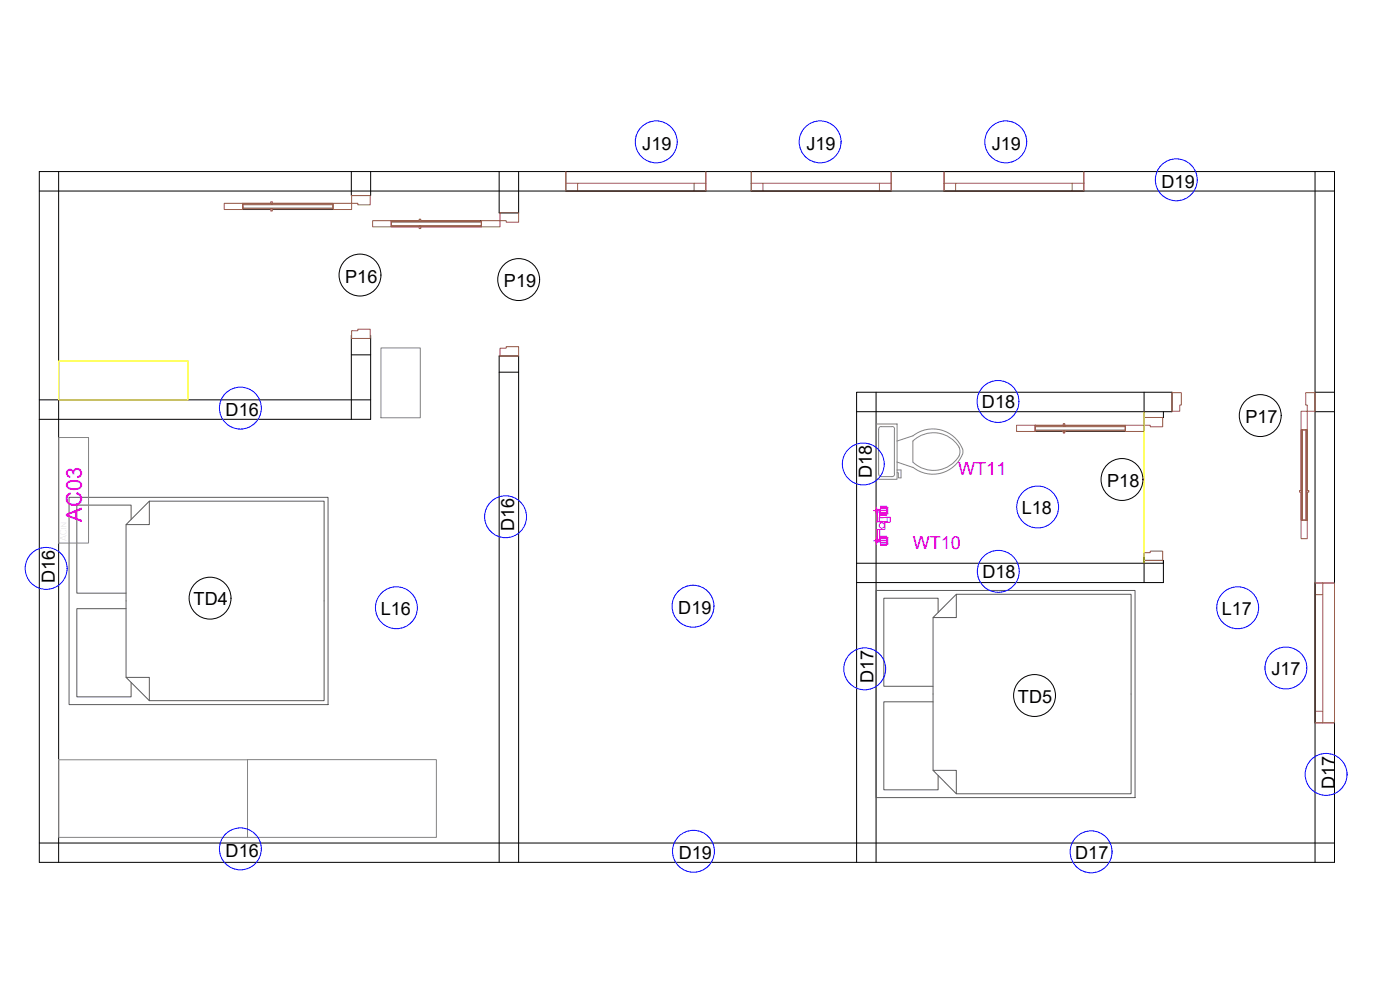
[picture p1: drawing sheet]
<svg xmlns="http://www.w3.org/2000/svg" width="420mm" height="297mm" viewBox="0 0 420 297" stroke-linecap="round" stroke-linejoin="round" font-family="sans-serif">
<!-- layer: ARS-KUSEN -->
<g fill="none" stroke="#995f4c" stroke-width=".3">
<path d="M105.5 58.7h5.6v2.8h-3.7v-.5h-1.9zM169.8 55h3.5v2.3h-3.5M169.8 57.3h42M169.8 57.3v-5.8h42v5.8M173.3 55h35M211.8 55h-3.5v2.3h3.5M225.5 55h3.5v2.3h-3.5M225.5 57.3h41.9M225.5 57.3v-5.8h41.9v5.8M229 55h34.9M267.4 55h-3.5v2.3h3.5M283.3 55h3.5v2.3h-3.5"/>
<path d="M283.3 57.3h42M283.3 57.3v-5.8h42v5.8M286.8 55h35M325.3 55h-3.5v2.3h3.5M67.3 61h5.6v1.9h-5.6zM72.9 62.6h27M72.9 62.4h27M72.9 61.2h27M72.9 61.4h27M81.3 60.5h.4v.7h-.4zM81.3 62.6h.4v.7h-.4zM99.9 61h5.6v1.9h-5.6z"/>
<path d="M111.8 66.2h5.6v1.9h-5.6zM117.4 67.9h27.1M117.4 67.7h27.1M117.4 66.5h27.1M117.4 66.6h27.1M125.8 65.7h.5v.8h-.5zM125.8 67.9h.5v.7h-.5zM144.5 66.2h5.6v1.9h-5.6zM150.1 63.9h5.5v2.8h-3.7v-.5h-1.8zM105.5 99.2h1.9v-.4h3.7v2.8h-5.6zM150.1 104.5h1.8v-.5h3.7v2.8h-5.5zM351.7 117.8h2.8v3.7h-.4v1.9h-2.4z"/>
<path d="M391.9 117.8h2.8v5.6h-2.4v-1.9h-.4zM305.1 127.6h5.6v1.9h-5.6zM310.7 129.2h27M310.7 129h27M310.7 127.8h27M310.7 128h27M319.1 127.1h.5v.7h-.5zM319.1 129.2h.5v.7h-.5zM337.7 127.6h5.7v1.9h-5.7zM343.4 125.3h5.5v2.8h-3.7v-.5h-1.8zM390.5 123.4h1.8v5.6h-1.8zM390.7 129v27"/>
<path d="M390.9 129v27M391.9 129v27M392.1 129v27M390 147.2h.7v.5h-.7zM390.5 156h1.8v5.6h-1.8zM392.1 147.2h.7v.5h-.7zM343.4 165.8h1.8v-.4h3.7v2.7h-5.5zM394.7 174.9v3.5h2.3v-3.5M394.7 174.9v42M394.7 174.9h5.8v42h-5.8M397 178.4v35M394.7 216.9v-3.5h2.3v3.5"/>
</g>
<!-- layer: ARS-Dinding -->
<g fill="none" stroke="#000" stroke-width=".3">
<path d="M11.8 57.3h388.7M17.6 51.5v207.2M105.4 51.5v7.2h5.8v-7.2M149.8 51.5v12.4h5.8v-12.4M394.7 51.5v207.2M11.8 120h99.4M105.4 100.6v25.2M105.4 101.6h5.8M105.4 106.5h5.8M111.2 100.6v25.2h-99.4M149.8 111.7h5.8M262.9 117.7v141"/>
<path d="M343.4 117.7v7.6h5.8v-1.8M394.7 117.7h5.8M257.1 123.5h94.6v-5.8h-94.6v141M394.7 123.5h5.8M343.4 168.1h5.8v.9h-92.1M343.4 167.2v7.6M349.2 168.1v6.7h-92.1M400.5 174.9v-123.4h-388.7v207.2h388.7v-41.8M11.8 252.9h388.7M149.8 258.7v-151.9h5.8v151.9"/>
</g>
<!-- layer: ARS-KUSEN -->
<path d="M81.3 61h-8.4v1.9h8.4M81.7 61h18.2v1.9h-18.2M125.8 66.2h-8.4v1.9h8.4M126.3 66.2h18.2v1.9h-18.2M319.1 127.6h-8.4v1.9h8.4M319.6 127.6h18.1v1.9h-18.1M390.5 147.7v8.3h1.8v-8.3M390.5 147.2v-18.2h1.8v18.2" fill="none" stroke="#800002" stroke-width=".3"/>
<!-- layer: ARS-FURNITURE -->
<g fill="none" stroke="#848484" stroke-width=".3">
<path d="M114.3 104.4h11.8v20.9h-11.8zM17.6 131.3h9v31.6h-9zM262.9 127.2h6.3v16.6h-6.3zM263.7 128.8v13.4M264.5 128h3.2M264.5 128l-.6 .2-.2 .6M267.7 128l.4 .1 .4 .5v13.6l-.2 .6-.6 .2M269.2 132.3l4.8-1.5a9.6 9.6 0 0 1 15 4.3 7 7 0 0 1-3.4 5.3 9.6 9.6 0 0 1-11.6-.2l-4.8-1.6M274 132.3v6.4a8.8 8.8 0 0 0 14-2.4l.1-1.1-.3-1M274 132.3a9 9 0 0 1 13.8 1.9M263.7 142.2l.2 .6 .6 .2M264.5 143h3.2"/>
<path d="M269.2 141h1.2v2.4h-.8v-1.6h-.4M17.6 228h56.7v23.2h-56.7zM74.3 227.9h56.7v23.3h-56.7z"/>
</g>
<!-- layer: FURNITURE -->
<path d="M20.7 149.2h77.8v62.2h-77.8zM39.4 155.8v-4.2h-16.3v26.4h14.7M44.8 150.4h52.5v59.8h-52.5v-7h-7v-45.8h7zM44.8 150.4l-7 7M262.9 177.2h77.7v62.1h-77.7zM287 178.3l-7 7M37.8 182.6h-14.7v26.5h16.3v-4.3M280 185.3h7v-7h52.5v59.9h-52.5v-7.1h-7zM281.5 183.8v-4.3h-16.3v26.4h14.8M37.8 203.2l7 7M280 210.6h-14.8v26.4h16.3v-4.3M280 231.1l7 7.1" fill="none" stroke="#5b5b5b" stroke-width=".3"/>
<!-- layer: ARS-LANTAI -->
<path d="M17.6 108.3h38.9v11.7h-38.9zM17.6 108.3h38.9M343.4 123.5v45.5" fill="none" stroke="#ff0" stroke-width=".3"/>
<!-- layer: UTILITY -->
<g fill="none" stroke="#f0f" stroke-width=".3">
<path d="M262.2 153.2h3.9M262.9 156.6h2.7v2.3h-2.7M262.9 152.2l.2 .6-.1 1.4v-2M262.9 152.7v1.1M262.9 154.2h.1M263.1 152.8h1.2M263.1 153.6h1.2M263.3 153.6v3M263.3 158.9v2.9M263.9 156.4l2.3 .3M264 153.6v1.8M264 158.9v2.9"/>
<path d="M264.3 151.8h1.8v2.8h-1.8zM264.3 152.2h2.2v2h-2.2M264.3 153.8h1.8M264.3 152.7h1.8M264.8 156.5v.1M266.2 155.1l-2.3 .3-.1 1.2M266.2 155.2h1v1.5h-1zM262.2 162.3h3.9M262.9 161.3v1.9M262.9 161.7v1.1M263 161.3v1.9M263.1 161.8h1.2"/>
<path d="M263.1 162.6h1.2M264.3 160.9h1.8v2.7h-1.8zM264.3 161.3h2.2v1.9h-2.2M264.3 162.8h1.8M264.3 161.7h1.8"/>
<circle cx="264.6" cy="157.7" r=".78"/>
</g>
<!-- layer: TEKS -->
<g fill="none" stroke="#00f" stroke-width=".3">
<circle cx="196.9" cy="42.6" r="6.3"/>
<circle cx="246.1" cy="42.6" r="6.3"/>
<circle cx="301.8" cy="42.6" r="6.3"/>
<circle cx="353" cy="54" r="6.3"/>
<circle cx="72.1" cy="122.4" r="6.3"/>
<circle cx="259.1" cy="139.2" r="6.3"/>
<circle cx="299.5" cy="120.5" r="6.3"/>
<circle cx="151.7" cy="155" r="6.3"/>
<circle cx="311.4" cy="152.1" r="6.3"/>
<circle cx="13.8" cy="170.5" r="6.3"/>
<circle cx="299.6" cy="171.4" r="6.3"/>
<circle cx="119" cy="182.4" r="6.3"/>
<circle cx="208" cy="181.9" r="6.3"/>
<circle cx="371.4" cy="182.4" r="6.3"/>
<circle cx="259.5" cy="200.7" r="6.3"/>
<circle cx="385.9" cy="200.4" r="6.3"/>
<circle cx="398" cy="232.3" r="6.3"/>
<circle cx="72.1" cy="254.7" r="6.3"/>
<circle cx="208.1" cy="255.4" r="6.3"/>
<circle cx="327.5" cy="255.6" r="6.3"/>
</g>
<g fill="none" stroke="#000" stroke-width=".3">
<circle cx="108" cy="82.5" r="6.3"/>
<circle cx="155.7" cy="83.9" r="6.3"/>
<circle cx="378.2" cy="124.7" r="6.3"/>
<circle cx="336.7" cy="143.9" r="6.3"/>
<circle cx="63" cy="179.5" r="6.3"/>
<circle cx="310.5" cy="208.7" r="6.3"/>
</g>
<text font-size="6.5" fill="#f0f" x="24.5" y="156.5" transform="rotate(-90 24.5 156.5)">AC03</text>
<g font-size="5.4">
<text x="192.8" y="44.9">J19</text>
<text x="242" y="44.9">J19</text>
<text x="297.7" y="44.9">J19</text>
<text x="348.6" y="56.3">D19</text>
<text x="103.6" y="84.8">P16</text>
<text x="151.2" y="86.2">P19</text>
<text x="67.7" y="124.8">D16</text>
<text x="294.7" y="122.6">D18</text>
<text x="373.8" y="127">P17</text>
<text x="261.7" y="143.6" transform="rotate(-90 261.7 143.6)">D18</text>
<text x="332.3" y="146.2">P18</text>
<text x="306.6" y="154.2">L18</text>
<text x="154.3" y="159.4" transform="rotate(-90 154.3 159.4)">D16</text>
<text x="294.8" y="173.5">D18</text>
<text x="16.5" y="174.8" transform="rotate(-90 16.5 174.8)">D16</text>
<text x="58.1" y="181.7">TD4</text>
<text x="114.2" y="184.4">L16</text>
<text x="203.6" y="184.2">D19</text>
<text x="366.7" y="184.4">L17</text>
<text x="381.6" y="202.6">J17</text>
<text x="262.1" y="205" transform="rotate(-90 262.1 205)">D17</text>
<text x="305.5" y="210.9">TD5</text>
<text x="400.6" y="236.7" transform="rotate(-90 400.6 236.7)">D17</text>
<text x="67.7" y="257">D16</text>
<text x="203.7" y="257.7">D19</text>
<text x="322.7" y="257.7">D17</text>
</g>
<g font-size="5.4" fill="#f0f">
<text x="287.6" y="142.5">WT11</text>
<text x="273.9" y="164.8">WT10</text>
</g>
<text font-size="2.8" fill="#dcdcdc" x="20" y="162.4" transform="rotate(-90 20 162.4)">ACin</text>
</svg>
